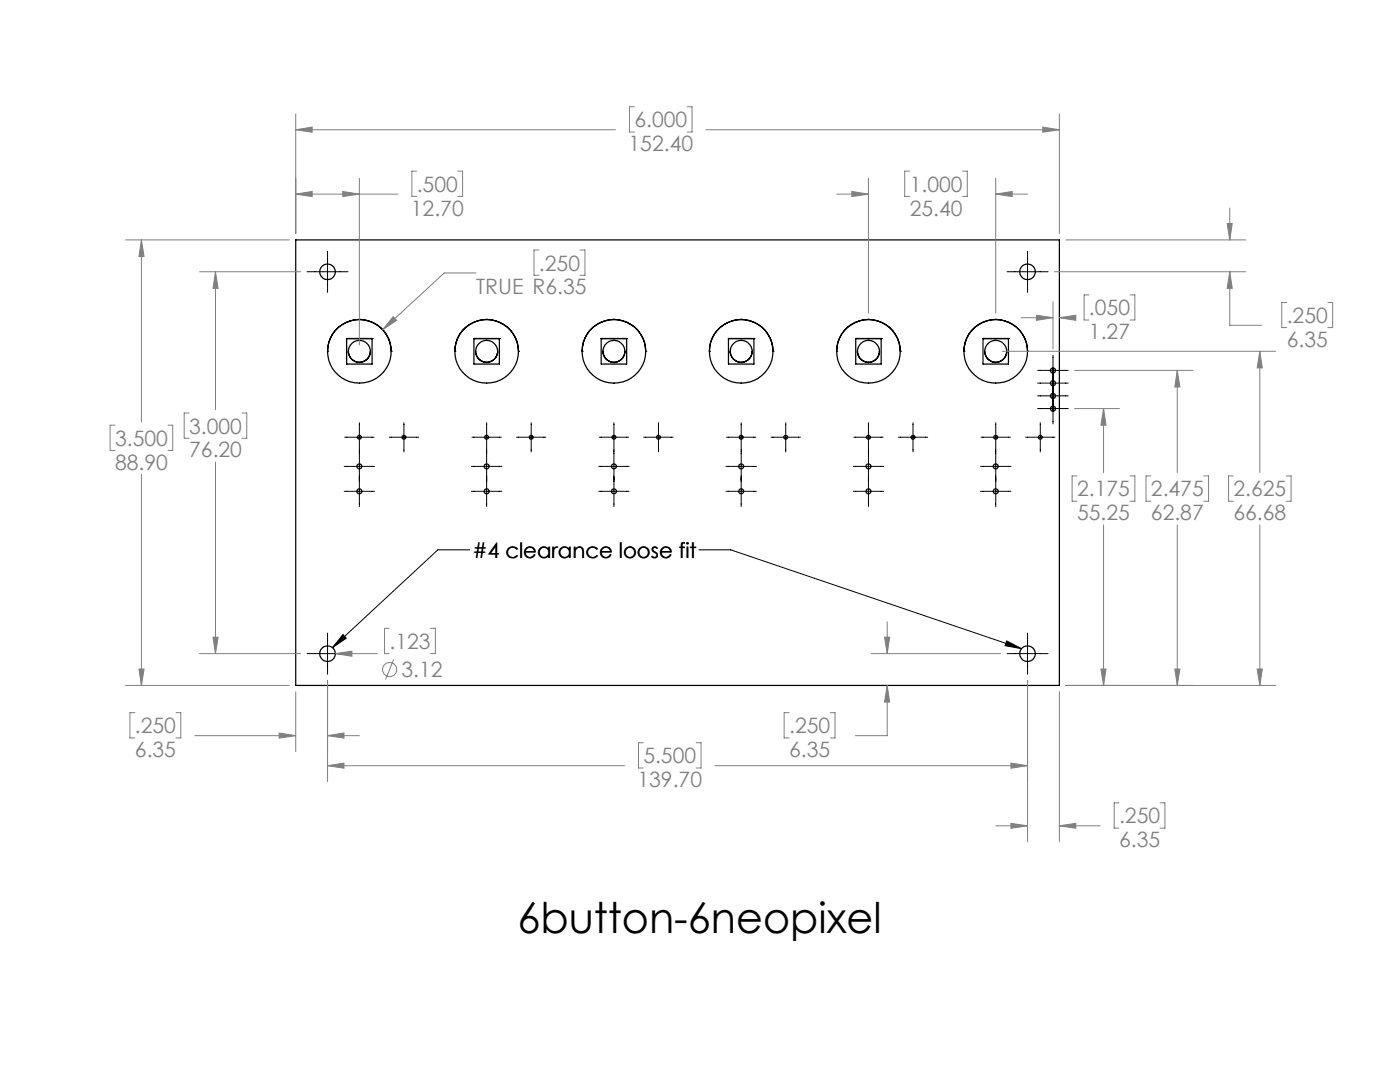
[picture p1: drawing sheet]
<svg xmlns="http://www.w3.org/2000/svg" width="279mm" height="216mm" viewBox="0 0 279 216" stroke-linecap="round" stroke-linejoin="round" font-family="sans-serif">
<g fill="none" stroke="#000" stroke-width=".25">
<path d="M59 47.9h152.4v88.9h-152.4zM65.4 70.1h.1M69.2 67.6h.1M69.2 67.6v5h5.1v-5M69.2 67.6h5.1M69.5 70.1a2.2 2.2 0 0 0 2.2 2.2M71.7 72.3h.1M71.7 63.7h.1M71.7 63.7a6.3 6.3 0 0 0-6.3 6.4M71.7 63.7a6.3 6.3 0 0 1 6.4 6.4M73.9 70.1a2.2 2.2 0 0 1-2.2 2.2M74.3 67.6h.1"/>
<path d="M78.1 70.1h.1M90.8 70.1h.1M94.6 67.6h.1M94.6 67.6v5h5.1v-5M94.6 67.6h5.1M94.9 70.1a2.2 2.2 0 0 0 2.2 2.2M97.1 72.3h.1M97.1 63.7h.1M97.1 63.7a6.3 6.3 0 0 1 6.4 6.4M97.1 63.7a6.3 6.3 0 0 0-6.3 6.4M99.3 70.1a2.2 2.2 0 0 1-2.2 2.2M99.7 67.6h.1"/>
<path d="M103.5 70.1h.1M116.2 70.1h.1M120 67.6h.1M120 67.6v5h5.1v-5M120 67.6h5.1M120.3 70.1a2.2 2.2 0 0 0 2.2 2.2M122.5 72.3h.1M122.5 63.7h.1M122.5 63.7a6.3 6.3 0 0 0-6.3 6.4M122.5 63.7a6.3 6.3 0 0 1 6.4 6.4M124.7 70.1a2.2 2.2 0 0 1-2.2 2.2M125.1 67.6h.1"/>
<path d="M128.9 70.1h.1M141.6 70.1h.1M145.4 67.6h.1M145.4 67.6v5h5.1v-5M145.4 67.6h5.1M145.7 70.1a2.2 2.2 0 0 0 2.2 2.2M147.9 72.3h.1M147.9 63.7h.1M147.9 63.7a6.3 6.3 0 0 0-6.3 6.4M147.9 63.7a6.3 6.3 0 0 1 6.4 6.4M150.1 70.1a2.2 2.2 0 0 1-2.2 2.2M150.5 67.6h.1"/>
<path d="M154.3 70.1h.1M167 70.1h.1M170.8 67.6h.1M170.8 67.6v5h5.1v-5M170.8 67.6h5.1M171.1 70.1a2.2 2.2 0 0 0 2.2 2.2M173.3 72.3h.1M173.3 63.7h.1M173.3 63.7a6.3 6.3 0 0 0-6.3 6.4M173.3 63.7a6.3 6.3 0 0 1 6.4 6.4M175.5 70.1a2.2 2.2 0 0 1-2.2 2.2M175.9 67.6h.1"/>
<path d="M179.7 70.1h.1M192.4 70.1h.1M196.2 67.6h.1M196.2 67.6v5h5.1v-5M196.2 67.6h5.1M196.5 70.1a2.2 2.2 0 0 0 2.2 2.2M198.7 72.3h.1M198.7 63.7h.1M198.7 63.7a6.3 6.3 0 0 1 6.4 6.4M198.7 63.7a6.3 6.3 0 0 0-6.3 6.4M200.9 70.1a2.2 2.2 0 0 1-2.2 2.2M201.3 67.6h.1"/>
<path d="M205.1 70.1h.1"/>
<circle cx="65.4" cy="54.2" r="1.56"/>
<circle cx="205.1" cy="54.2" r="1.56"/>
<circle cx="71.7" cy="70.1" r="6.4"/>
<circle cx="71.7" cy="70.1" r="2.2"/>
<circle cx="97.1" cy="70.1" r="6.4"/>
<circle cx="97.1" cy="70.1" r="2.2"/>
<circle cx="122.5" cy="70.1" r="6.4"/>
<circle cx="122.5" cy="70.1" r="2.2"/>
<circle cx="147.9" cy="70.1" r="6.4"/>
<circle cx="147.9" cy="70.1" r="2.2"/>
<circle cx="173.3" cy="70.1" r="6.4"/>
<circle cx="173.3" cy="70.1" r="2.2"/>
<circle cx="198.7" cy="70.1" r="6.4"/>
<circle cx="198.7" cy="70.1" r="2.2"/>
<circle cx="210.1" cy="73.9" r=".51"/>
<circle cx="210.1" cy="76.5" r=".51"/>
<circle cx="210.1" cy="79" r=".51"/>
<circle cx="71.7" cy="87.3" r=".39"/>
<circle cx="71.7" cy="98" r=".5"/>
<circle cx="71.7" cy="93.1" r=".5"/>
<circle cx="80.6" cy="87.3" r=".39"/>
<circle cx="97.1" cy="87.3" r=".39"/>
<circle cx="97.1" cy="93.1" r=".5"/>
<circle cx="97.1" cy="98" r=".5"/>
<circle cx="106" cy="87.3" r=".39"/>
<circle cx="122.5" cy="87.3" r=".39"/>
<circle cx="122.5" cy="93.1" r=".5"/>
<circle cx="122.5" cy="98" r=".5"/>
<circle cx="131.4" cy="87.3" r=".39"/>
<circle cx="147.9" cy="87.3" r=".39"/>
<circle cx="147.9" cy="93.1" r=".5"/>
<circle cx="147.9" cy="98" r=".5"/>
<circle cx="156.8" cy="87.3" r=".39"/>
<circle cx="173.3" cy="87.3" r=".39"/>
<circle cx="173.3" cy="98" r=".5"/>
<circle cx="173.3" cy="93.1" r=".5"/>
<circle cx="182.2" cy="87.3" r=".39"/>
<circle cx="198.7" cy="87.3" r=".39"/>
<circle cx="198.7" cy="98" r=".5"/>
<circle cx="198.7" cy="93.1" r=".5"/>
<circle cx="207.6" cy="87.3" r=".39"/>
<circle cx="210.1" cy="81.5" r=".51"/>
<circle cx="65.4" cy="130.4" r="1.56"/>
<circle cx="205.1" cy="130.4" r="1.56"/>
</g>
<g fill="none" stroke="#808080" stroke-width=".2">
<path d="M59 22.7v23.9M59 25.9h63.8M59 38.7h20.4M59 25.9l3.3-.5v1zM59 38.7l3.3-.5v1zM68.4 38.2l3.3 .5-3.3 .5zM71.7 35.6v33.2M83.1 34.1h-.9v5.1h.9M91.4 34.1h.9v5.1h-.9M126.6 21.3h-1v5.1h1M137.2 21.3h.9v5.1h-.9M140.9 25.9h70.5"/>
<path d="M167 38.7h6.3M170 38.2l3.3 .5-3.3 .5zM173.3 35.6v26.9M181.5 34.1h-.9v5.1h.9M192.1 34.1h.9v5.1h-.9M198.7 38.7l3.3-.5v1zM198.7 35.6v26.9M198.7 38.7h6.4M208.1 25.4l3.3 .5-3.3 .5zM211.4 22.7v23.9M25 47.9h32.7M28.2 47.9v36.3"/>
<path d="M28.2 47.9l.6 3.3h-1.1zM39.8 54.2h20.2M43 54.2v27.5M43 54.2l.5 3.3h-1zM95 54.5h-6.3l-12.3 11.3M107.6 49.9h-1v5h1M115.7 49.9h1v5h-1M210.4 54.2h38.2M212.7 47.9h35.9M217.3 58.8h-.9v5.1h.9M225.5 58.8h1v5.1h-1M244.9 44.6h1l-.5 3.3z"/>
<path d="M245.4 54.2v10.7h6.4M245.4 41.5v6.4M245.4 54.2l.5 3.3h-1zM78.5 63.2l.7 .7-2.8 1.9zM200 70.1h54.6M203.8 63.4h6.3M206.8 62.9l3.3 .5-3.3 .5zM210.1 60.2v9.4M211.4 63.4l3.3-.5v1zM211.4 63.4h2.2M214.5 73.9h23.6M234.9 73.9l.6 3.3h-1z"/>
<path d="M235 73.9v20.4M251.4 70.1v24.2M251.4 70.1l.5 3.3h-1zM256.8 60.4h-1v5h1M265 60.4h1v5h-1M23 84.8h-1v5.1h1M28.2 94.7v42.1M33.5 84.8h1v5.1h-1M37.7 82.4h-.9v5.1h.9M43 92.2v38.2M48.3 82.4h.9v5.1h-.9M214.5 81.5h8.9"/>
<path d="M214.9 95h-.9v5h.9M220.2 81.5l.5 3.3h-1zM220.2 81.5v12.8M225.5 95h1v5h-1M229.7 95h-1v5h1M240.2 95h1v5h-1M246.1 95h-.9v5h.9M256.7 95h1v5h-1M220.2 104.7v32.1M235 104.7v32.1M251.4 104.7v32.1M25 136.8h32.7"/>
<path d="M27.7 133.5h1.1l-.6 3.3zM39.8 130.4h20.2M42.5 127.1h1l-.5 3.3zM59 138v12M65.4 135.8v20.2M66.9 130.4l3.3-.5v1.1zM66.9 130.4h8.4M77.7 125.4h-1v5h1M78.6 131.6l-1.7 4M85.9 125.4h1v5h-1M173.9 130.4h25.8M176.5 127.1h1.1l-.5 3.3z"/>
<path d="M177.1 136.8v10h-6.4M177.1 124.1v6.3M177.1 136.8l.5 3.3h-1.1zM205.1 135.8v32.2M211.4 138v30M212.7 136.8h41.9M219.7 133.5h1l-.5 3.3zM234.5 133.5h1l-.6 3.3zM250.9 133.5h1l-.5 3.3zM26.9 142.2h-1v5h1M35.1 142.2h1v5h-1M38.9 146.8h20.1"/>
<path d="M55.7 146.3l3.3 .5-3.3 .5zM65.4 146.8h6.3M65.4 152.8h59.2M65.4 146.8l3.3-.5v1zM65.4 152.8l3.3-.5v1zM128.4 148.2h-1v5h1M138.9 148.2h1v5h-1M142.7 152.8h62.4M157.5 142.2h-1v5h1M165.7 142.2h1v5h-1M201.8 152.3l3.3 .5-3.3 .5zM198.7 164.8h6.4"/>
<path d="M201.8 164.3l3.3 .5-3.3 .5zM211.4 164.8l3.3-.5v1zM211.4 164.8h8.2M223.3 160.2h-.9v5h.9M231.5 160.2h1v5h-1"/>
<circle cx="77.8" cy="133.6" r="1.4"/>
</g>
<g fill="none" stroke="#000" stroke-width=".2">
<path d="M61.3 54.2h8.2M65.4 50.1v8.2M201 54.2h8.2M205.1 50.1v8.2M207.1 73.9h6.1M207.1 76.4h6.1M207.1 79h6.1M210.1 70.9v13.7M68.7 98h6.1M68.7 93.1h6.1M68.8 87.2h5.8M71.7 84.3v16.8"/>
<path d="M77.7 87.2h5.8M80.6 84.3v5.9M94.1 98h6.1M94.1 93.1h6.1M94.2 87.2h5.8M97.1 84.3v16.8M103.1 87.2h5.8M106 84.3v5.9M119.5 98h6.1M119.5 93.1h6.1M119.6 87.2h5.8M122.5 84.3v16.8"/>
<path d="M128.5 87.2h5.8M131.4 84.3v5.9M144.9 98h6.1M144.9 93.1h6.1M145 87.2h5.8M147.9 84.3v16.8M153.9 87.2h5.8M156.8 84.3v5.9M170.3 98h6.1M170.3 93.1h6.1M170.4 87.2h5.8M173.3 84.3v16.8"/>
<path d="M179.3 87.2h5.8M182.2 84.3v5.9M195.7 98h6.1M195.7 93.1h6.1M195.8 87.2h5.8M198.7 84.3v16.8M204.7 87.2h5.8M207.1 81.5h6.1M207.6 84.3v5.9M93.7 109.7h-6.3l-21 19.5M139.5 109.7h6.3l58.1 19.7M61.3 130.4h8.2"/>
<path d="M65.4 126.3v8.2M68.4 126.6l.7 .8-2.7 1.8zM200.9 127.9l3 1.5-3.3-.6zM201 130.4h8.2M205.1 126.3v8.2"/>
</g>
<path d="M68.4 126.6l.7 .8-2.7 1.8zM200.9 127.9l3 1.5-3.3-.6z" fill="#000"/>
<path d="M27.7 133.5h1.1l-.6 3.3zM28.2 47.9l.6 3.3h-1.1zM59 25.9l3.3-.5v1zM208.1 25.4l3.3 .5-3.3 .5zM43 54.2l.5 3.3h-1zM42.5 127.1h1l-.5 3.3zM65.4 146.8l3.3-.5v1zM55.7 146.3l3.3 .5-3.3 .5zM201.8 152.3l3.3 .5-3.3 .5zM65.4 152.8l3.3-.5v1zM201.8 164.3l3.3 .5-3.3 .5zM211.4 164.8l3.3-.5v1zM176.5 127.1h1.1l-.5 3.3zM177.1 136.8l.5 3.3h-1.1zM245.4 54.2l.5 3.3h-1zM244.9 44.6h1l-.5 3.3zM251.4 70.1l.5 3.3h-1zM250.9 133.5h1l-.5 3.3zM198.7 38.7l3.3-.5v1zM170 38.2l3.3 .5-3.3 .5zM68.4 38.2l3.3 .5-3.3 .5zM59 38.7l3.3-.5v1zM66.9 130.4l3.3 .6v-1.1zM78.5 63.2l-2.1 2.6 2.8-1.9zM211.4 63.4l3.3-.5v1zM206.8 62.9l3.3 .5-3.3 .5zM220.2 81.5l.5 3.3h-1zM219.7 133.5h1l-.5 3.3zM234.9 73.9l.6 3.3h-1zM234.5 133.5h1l-.6 3.3z" fill="#808080"/>
<text font-size="8.5" x="103.3" y="186.1">6button-6neopixel</text>
<g font-size="4.2" fill="#808080">
<text x="126.6" y="25.4">6.000</text>
<text x="125.4" y="30.2">152.40</text>
<text x="83.2" y="38.3">.500</text>
<text x="181.6" y="38.3">1.000</text>
<text x="82" y="43">12.70</text>
<text x="181.6" y="43">25.40</text>
<text x="107.6" y="54">.250</text>
<text x="95" y="58.7">TRUE R6.35</text>
<text x="217.3" y="62.9">.050</text>
<text x="256.8" y="64.4">.250</text>
<text x="217.3" y="67.7">1.27</text>
<text x="256.8" y="69.2">6.35</text>
<text x="23" y="89">3.500</text>
<text x="37.8" y="86.5">3.000</text>
<text x="23" y="93.7">88.90</text>
<text x="37.8" y="91.3">76.20</text>
<text x="215" y="99.1">2.175</text>
<text x="229.7" y="99.1">2.475</text>
<text x="246.2" y="99.1">2.625</text>
<text x="215" y="103.8">55.25</text>
<text x="229.7" y="103.8">62.87</text>
<text x="246.2" y="103.8">66.68</text>
<text x="77.7" y="129.5">.123</text>
<text x="80.1" y="135.2">3.12</text>
<text x="26.9" y="146.3">.250</text>
<text x="157.5" y="146.3">.250</text>
<text x="26.9" y="151.1">6.35</text>
<text x="128.4" y="152.3">5.500</text>
<text x="157.5" y="151.1">6.35</text>
<text x="127.2" y="157.1">139.70</text>
<text x="223.3" y="164.3">.250</text>
<text x="223.3" y="169.1">6.35</text>
</g>
<text font-size="4.2" x="94.3" y="111.3">#4 clearance loose fit</text>
</svg>
